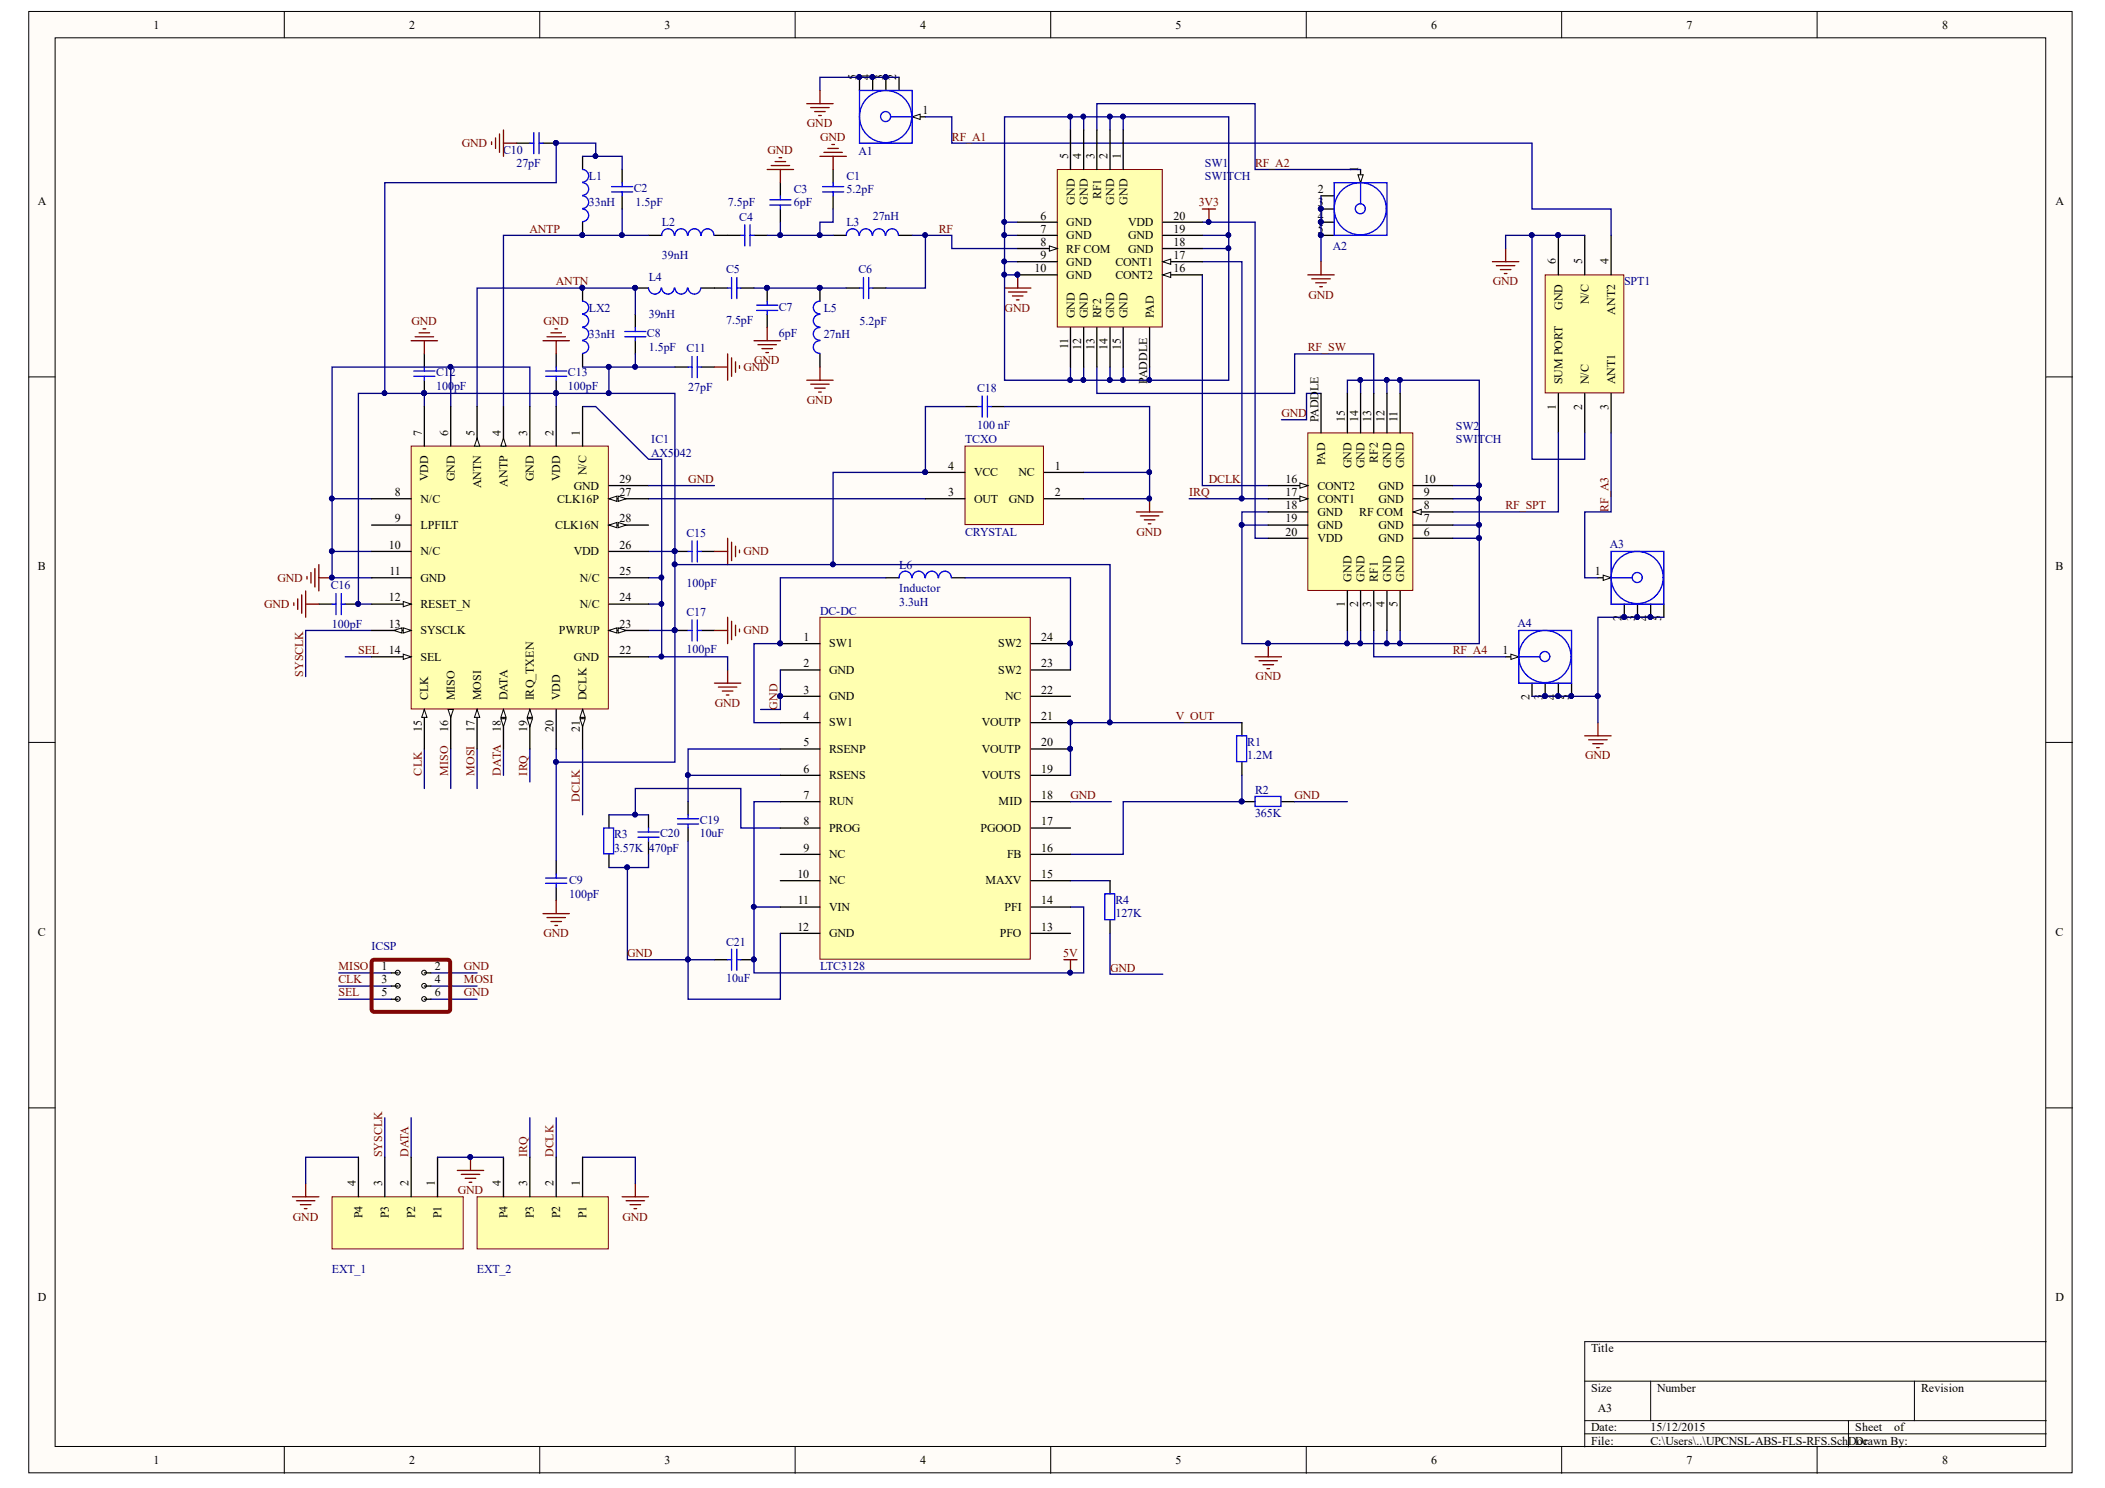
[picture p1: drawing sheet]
# Altium project UPCNSL-ABS-FLS-RFS.PrjPcb
1 sheet, 44 parts. Net scope: global (net labels, ports and power ports of the same name join across sheets).
Board file: UPCNSL-ABS-FLS-RFS.PcbDoc

## Sheet UPCNSL-ABS-FLS-RFS.SchDoc
size A3

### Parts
A1  ANTENNA  [MCX5.08-H5]  (value not drawn)
A2  SORTIDA AMP EXTERN  [MCX5.08-H5]  (value not drawn)
A3  ANTENNA  [MCX5.08-H5]  (value not drawn)
A4  ENTRADA AMP EXTERN  [MCX5.08-H5]  (value not drawn)
C1  value 5.2pF  [CAP0603]  (hidden comment: CB1)
C2  value 1.5pF  [CAP0603]  (hidden comment: CC1)
C3  value 6pF  [CAP0603]  (hidden comment: CM1)
C4  value 7.5pF  [CAP0603]  (hidden comment: CT1)
C5  value 7.5pF  [CAP0603]  (hidden comment: CT2)
C6  value 5.2pF  [CAP0603]  (hidden comment: CB2)
C7  value 6pF  [CAP0603]  (hidden comment: CM2)
C8  value 1.5pF  [CAP0603]  (hidden comment: CC2)
C9  value 100pF  [CAP0603]  (hidden comment: CV1)
C10  value 27pF  [CAP0603]  (hidden comment: Cap)
C11  value 27pF  [CAP0603]  (hidden comment: Cap)
C12  value 100pF  [CAP0603]  (hidden comment: Cap)
C13  value 100pF  [CAP0603]  (hidden comment: Cap)
C15  value 100pF  [CAP0603]  (hidden comment: Cap)
C16  value 100pF  [CAP0603]  (hidden comment: Cap)
C17  value 100pF  [CAP0603]  (hidden comment: Cap)
C18  value 100 nF  [CAP0603]  (hidden comment: Cap)
C19  value 10uF  [CAP0603]  (hidden comment: CAP0603)
C20  value 470pF  [CAP0603]  (hidden comment: CAP0603)
C21  value 10uF  [CAP0603]  (hidden comment: CAP0603)
DC-DC  LTC3128  [DW024 (LTC3128)]
EXT_1  HEADER_CONNECTION  [HEADER_CONNECTION]  (value not drawn)
EXT_2  HEADER_CONNECTION  [HEADER_CONNECTION]  (value not drawn)
IC1  AX5042  [AX5042]
ICSP  3X2M  [Header 3x2]  (value not drawn)
L1  value 33nH  [INDUCTOR(1608)]  (hidden comment: LX1)
L2  value 39nH  [INDUCTOR(1608)]  (hidden comment: LT1)
L3  value 27nH  [INDUCTOR(1608)]  (hidden comment: LB2)
L4  value 39nH  [INDUCTOR(1608)]  (hidden comment: LT2)
L5  value 27nH  [INDUCTOR(1608)]  (hidden comment: LB1)
L6  Inductor  value 3.3uH  [INDUCTOR(1608)]
LX2  value 33nH  [INDUCTOR(1608)]  (hidden comment: LX2)
R1  value 1.2M  [RES0603]  (hidden comment: RES0603)
R2  value 365K  [RES0603]  (hidden comment: RES0603)
R3  value 3.57K  [RES0603]  (hidden comment: RES0603)
R4  value 127K  [RES0603]  (hidden comment: RES0603)
SPT1  2 Way -0º split  [SOTFL254P691X411-6N(splitter 2 way-0)]  (value not drawn)
SW1  SWITCH  [SWITCH]
SW2  SWITCH  [SWITCH]
TCXO  CRYSTAL  [CRYSTAL TG-5006CJ-24L]

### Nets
3V3: SW1.20(VDD) SW2.20(VDD)
5V: C21.1 DC-DC.7(RUN) DC-DC.11(VIN) DC-DC.14(PFI)
GND: A1.2(GND) A1.3(GND) A1.4(GND) A1.5(GND) A2.2(GND) A2.3(GND) A2.4(GND) A2.5(GND) A3.2(GND) A3.3(GND) A3.4(GND) A3.5(GND) A4.2(GND) A4.3(GND) A4.4(GND) A4.5(GND) C1.2 C3.2 C7.2 C9.1 C10.1 C11.2 C12.2 C13.2 C15.2 C16.1 C17.1 C18.1 C19.1 C20.1 C21.2 DC-DC.2(GND) DC-DC.3(GND) DC-DC.12(GND) DC-DC.18(MID) EXT_1.1(P1) EXT_1.4(P4) EXT_2.1(P1) EXT_2.4(P4) IC1.1(N/C) IC1.3(GND) IC1.6(GND) IC1.8(N/C) IC1.10(N/C) IC1.11(GND) IC1.22(GND) IC1.24(N/C) IC1.25(N/C) IC1.29(GND) ICSP.2 ICSP.6 L5.1 R2.1 R3.1 R4.1 SPT1.2(N/C) SPT1.5(N/C) SPT1.6(GND) SW1.1(GND) SW1.2(GND) SW1.4(GND) SW1.5(GND) SW1.6(GND) SW1.7(GND) SW1.9(GND) SW1.10(GND) SW1.11(GND) SW1.12(GND) SW1.14(GND) SW1.15(GND) SW1.18(GND) SW1.19(GND) SW1.PADDLE(PAD) SW2.1(GND) SW2.2(GND) SW2.4(GND) SW2.5(GND) SW2.6(GND) SW2.7(GND) SW2.9(GND) SW2.10(GND) SW2.11(GND) SW2.12(GND) SW2.14(GND) SW2.15(GND) SW2.18(GND) SW2.19(GND) SW2.PADDLE(PAD) TCXO.1(NC) TCXO.2(GND)
ANTN: C8.2 IC1.5(ANTN) L4.2 LX2.1
ANTP: C2.1 IC1.4(ANTP) L1.2 L2.1
CLK: IC1.15(CLK) ICSP.3
DATA: EXT_1.2(P2) IC1.18(DATA)
DCLK: EXT_2.2(P2) IC1.21(DCLK) SW1.16(CONT2) SW2.16(CONT2)
IRQ: EXT_2.3(P3) IC1.19(IRQ_TXEN) SW1.17(CONT1) SW2.17(CONT1)
MISO: IC1.16(MISO) ICSP.1
MOSI: IC1.17(MOSI) ICSP.4
RF: C6.1 L3.2 SW1.8(RF_COM)
RF_A1: A1.1(Signal) SPT1.4(ANT2)
RF_A2: A2.1(Signal) SW1.3(RF1)
RF_A3: A3.1(Signal) SPT1.3(ANT1)
RF_A4: A4.1(Signal) SW2.3(RF1)
RF_SPT: SPT1.1(SUM_PORT) SW2.8(RF_COM)
RF_SW: SW1.13(RF2) SW2.13(RF2)
SEL: IC1.14(SEL) ICSP.5
SYSCLK: EXT_1.3(P3) IC1.13(SYSCLK)
V_OUT: C2.2 C8.1 C9.2 C10.2 C11.1 C12.1 C13.1 C15.1 C16.2 C17.2 C18.2 DC-DC.19(VOUTS) DC-DC.20(VOUTP) DC-DC.21(VOUTP) IC1.2(VDD) IC1.7(VDD) IC1.12(RESET_N) IC1.20(VDD) IC1.23(PWRUP) IC1.26(VDD) L1.1 LX2.2 R1.2 TCXO.4(VCC)
NetC1_1: C1.1 C3.1 C4.1 L3.1
NetC4_2: C4.2 L2.2
NetC5_1: C5.1 C6.2 C7.1 L5.2
NetC5_2: C5.2 L4.1
NetC19_2: C19.2 DC-DC.5(RSENP) DC-DC.6(RSENS)
NetC20_2: C20.2 DC-DC.8(PROG) R3.2
NetDC-DC_1: DC-DC.1(SW1) DC-DC.4(SW1) L6.1
NetDC-DC_15: DC-DC.15(MAXV) R4.2
NetDC-DC_16: DC-DC.16(FB) R1.1 R2.2
NetDC-DC_23: DC-DC.23(SW2) DC-DC.24(SW2) L6.2
NetIC1_27: IC1.27(CLK16P) TCXO.3(OUT)

Not connected (* = marked no-connect by the designer): DC-DC 9(NC) 10(NC) 13(PFO) 17(PGOOD) 22(NC); IC1 9(LPFILT) 28(CLK16N)
